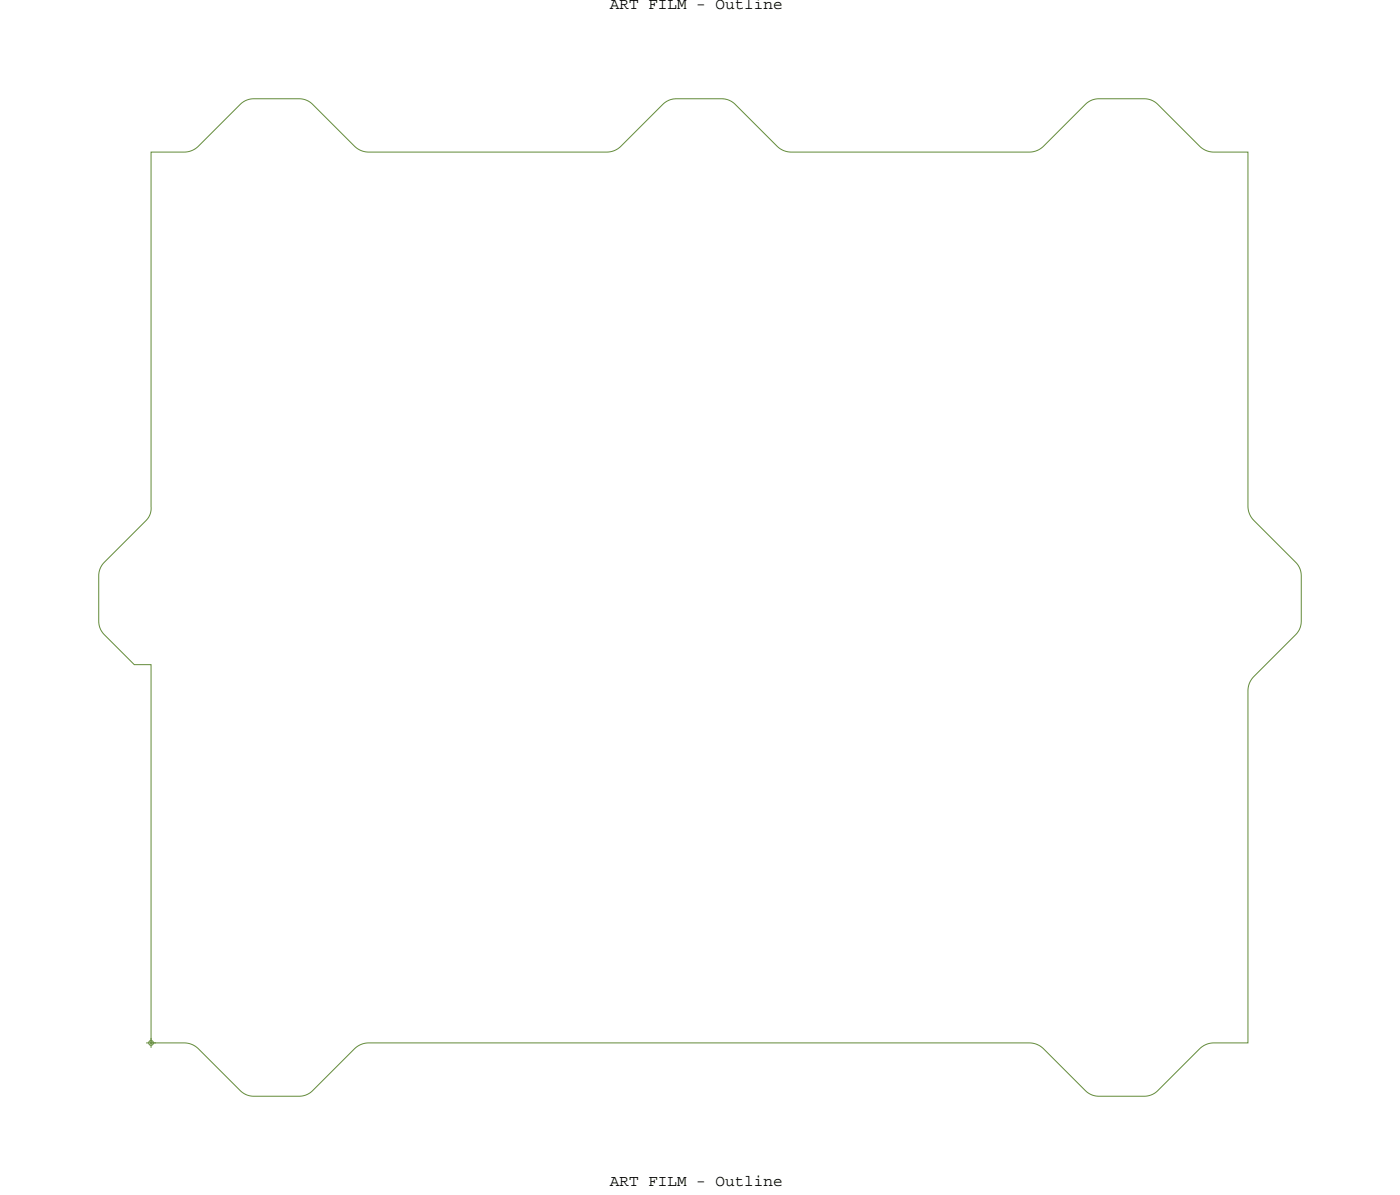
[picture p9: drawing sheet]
<svg xmlns="http://www.w3.org/2000/svg" width="180mm" height="154mm" viewBox="0 0 180 154" stroke-linecap="round" stroke-linejoin="round" font-family="sans-serif">
<!-- layer: Board Outline -->
<path d="M19.4 19.6h4.5l.9-.3 .7-.5 5.5-5.5 .8-.5 .8-.1h6l1 .2 .6 .5 5.5 5.5 .9 .5 .8 .2 31.1-.1 .7-.2 .5-.4 5.8-5.7 .7-.4 .8-.1h6l.9 .2 .7 .5 5.5 5.5 .6 .4 .6 .2 31.3 .1 .8-.2 .7-.5 5.5-5.5 .7-.4 1.1-.3h6l.7 .2 .7 .4 5.5 5.5 .7 .5 .9 .3h4.6v45.8l.2 .7 .5 .7 5.7 5.7 .4 .7 .1 .8v6l-.3 1-.4 .6-5.5 5.5-.5 .7-.1 .7-.1 45.6h-4.5l-1 .3-.7 .5-5.5 5.5-.8 .4-.8 .2h-6l-.9-.3-.7-.4-5.5-5.5-.8-.5-.9-.2h-85.1l-.8 .2-.8 .4-5.5 5.6-.6 .4-1.1 .3h-6l-.8-.2-.7-.4-5.5-5.5-.6-.5-1-.3h-4.5v-48.6h-2.1l-4.1-4.1-.4-.7-.1-.8v-6l.2-.9 .5-.7 5.5-5.5 .4-.6 .1-.6z" fill="none" stroke="#638b3a" stroke-width=".13"/>
<!-- layer: Drawing Origin -->
<path d="M18.8 134.1h1.3M19.2 133.9l.2-.1 .3 .1v.2v.2l-.3 .1-.2-.1-.1-.2zM19.4 133.5v1.2" fill="none" stroke="#638b3a" stroke-width=".13"/>
<g font-size="2.1">
<text x="78.5" y="1.2">ART FILM - Outline</text>
<text x="78.5" y="152.5">ART FILM - Outline</text>
</g>
</svg>
